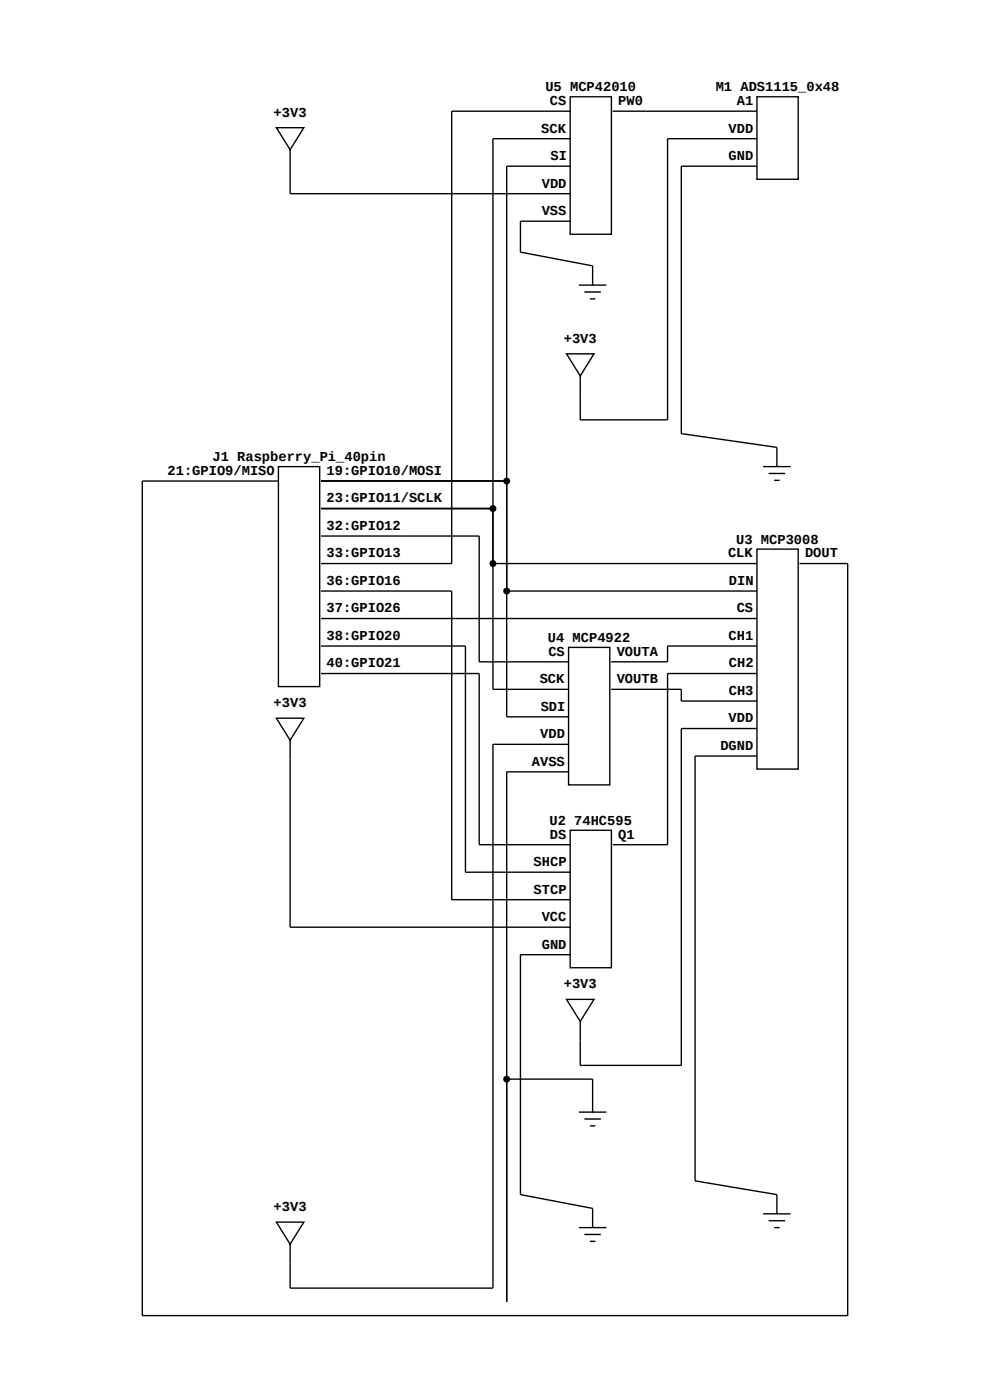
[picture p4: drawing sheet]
<svg xmlns="http://www.w3.org/2000/svg" width="210mm" height="297mm" viewBox="0 0 210 297" stroke-linecap="round" stroke-linejoin="round" font-family="sans-serif">
<g fill="none" stroke="#000" stroke-width=".29">
<path d="M58.6 27.1h5.9l-3 4.7zM61.5 31.8v9.3h59.4M120.9 20.5h8.8v29.2h-8.8zM120.9 23.6h-25.1v96h-27.7M120.9 29.4h-16.3v116.8h16M120.9 35.3h-13.4v116.8h13.1M130 23.6h30.6M160.6 20.5h8.7v17.5h-8.7zM160.6 29.4h-19v59.7h-18.5v-9.4M160.6 35.3h-16.1v56.7l20.3 2.9v4.1M120.9 46.9h-10.5v6.6l15.3 2.9v4.1M120.2 75.1h5.8l-2.9 4.6z"/>
<path d="M122.8 60.5h5.8M124 61.9h3.5M125.1 63.4h1.2M59.1 99h8.7v46.7h-8.7zM161.9 99h5.8M59.1 102.1h-28.9v177h149.6v-159.5h-10.2M68.1 102.1h39.4M68.1 113.7h33.5v26.7h19M68.1 107.9h36.5M104.6 119.6h56M160.6 116.5h8.7v46.7h-8.7zM163 100.4h3.5"/>
<path d="M164.2 101.9h1.2M68.1 137.1h30.6v47.9h22.2M68.1 125.4h27.7v65.5h25.1M68.1 131.2h92.5M107.5 125.4h53.1M120.6 137.3h8.8v29.2h-8.8zM160.6 137.1h-19v3.3h-12M58.6 152.4h5.9l-3 4.6zM61.5 157v39.7h59.4M68.1 142.9h33.5v36.3h19.3M120.6 157.9h-16v115.4h-43.1v-9.4M129.6 146.2h14.9v2.5h16.1"/>
<path d="M160.6 154.6h-16.1v71.4h-21.4v-9.3M160.6 142.9h-19v36.3h-11.6M120.6 163.7h-13.1v112.5M120.9 176.1h8.8v29.2h-8.8zM160.6 160.4h-13.2v90.1l17.4 2.9v4.1M120.2 212h5.8l-2.9 4.7zM120.9 202.5h-10.5v50.9l15.3 2.9v4.1M107.5 228.9h18.2v7M122.8 235.9h5.8M124 237.4h3.5M125.1 238.8h1.2M58.6 259.3h5.9l-3 4.6z"/>
<path d="M161.9 257.5h5.8M163 259h3.5M122.8 260.4h5.8M124 261.9h3.5M125.1 263.3h1.2M164.2 260.4h1.2"/>
</g>
<g fill="#000" stroke="#000" stroke-width=".29">
<circle cx="104.6" cy="119.5" r=".59"/>
<circle cx="104.6" cy="107.9" r=".59"/>
<circle cx="107.5" cy="102" r=".59"/>
<circle cx="107.5" cy="125.4" r=".59"/>
<circle cx="107.5" cy="228.9" r=".59"/>
</g>
<g font-size="2.9">
<text x="115.7" y="19.4">U5 MCP42010</text>
<text x="116.7" y="22.3">CS</text>
<text x="131.2" y="22.3">PW0</text>
<text x="151.8" y="19.4">M1 ADS1115_0x48</text>
<text x="156.3" y="22.3">A1</text>
<text x="58" y="24.8">+3V3</text>
<text x="114.8" y="28.1">SCK</text>
<text x="154.6" y="28.1">VDD</text>
<text x="116.8" y="33.9">SI</text>
<text x="154.6" y="33.9">GND</text>
<text x="114.9" y="39.8">VDD</text>
<text x="114.9" y="45.6">VSS</text>
<text x="119.6" y="72.7">+3V3</text>
<text x="35.5" y="100.7">21:GPIO9/MISO</text>
<text x="45.1" y="97.8">J1 Raspberry_Pi_40pin</text>
<text x="69.3" y="100.7">19:GPIO10/MOSI</text>
<text x="69.3" y="106.6">23:GPIO11/SCLK</text>
<text x="69.3" y="112.4">32:GPIO12</text>
<text x="69.3" y="118.2">33:GPIO13</text>
<text x="154.4" y="118.2">CLK</text>
<text x="156.2" y="115.3">U3 MCP3008</text>
<text x="170.8" y="118.2">DOUT</text>
<text x="69.3" y="124.1">36:GPIO16</text>
<text x="154.6" y="124.1">DIN</text>
<text x="69.3" y="129.9">37:GPIO26</text>
<text x="156.3" y="129.9">CS</text>
<text x="69.3" y="135.7">38:GPIO20</text>
<text x="116.2" y="136.2">U4 MCP4922</text>
<text x="154.6" y="135.7">CH1</text>
<text x="69.3" y="141.6">40:GPIO21</text>
<text x="116.3" y="139.1">CS</text>
<text x="130.8" y="139.1">VOUTA</text>
<text x="154.6" y="141.6">CH2</text>
<text x="114.5" y="144.9">SCK</text>
<text x="130.8" y="144.9">VOUTB</text>
<text x="154.6" y="147.4">CH3</text>
<text x="58" y="150">+3V3</text>
<text x="114.7" y="150.8">SDI</text>
<text x="154.6" y="153.2">VDD</text>
<text x="114.6" y="156.6">VDD</text>
<text x="152.8" y="159.1">DGND</text>
<text x="112.8" y="162.4">AVSS</text>
<text x="116.6" y="175">U2 74HC595</text>
<text x="116.7" y="177.9">DS</text>
<text x="131.2" y="177.9">Q1</text>
<text x="113.2" y="183.7">SHCP</text>
<text x="113.2" y="189.6">STCP</text>
<text x="114.9" y="195.4">VCC</text>
<text x="114.9" y="201.2">GND</text>
<text x="119.6" y="209.7">+3V3</text>
<text x="58" y="256.9">+3V3</text>
</g>
</svg>
